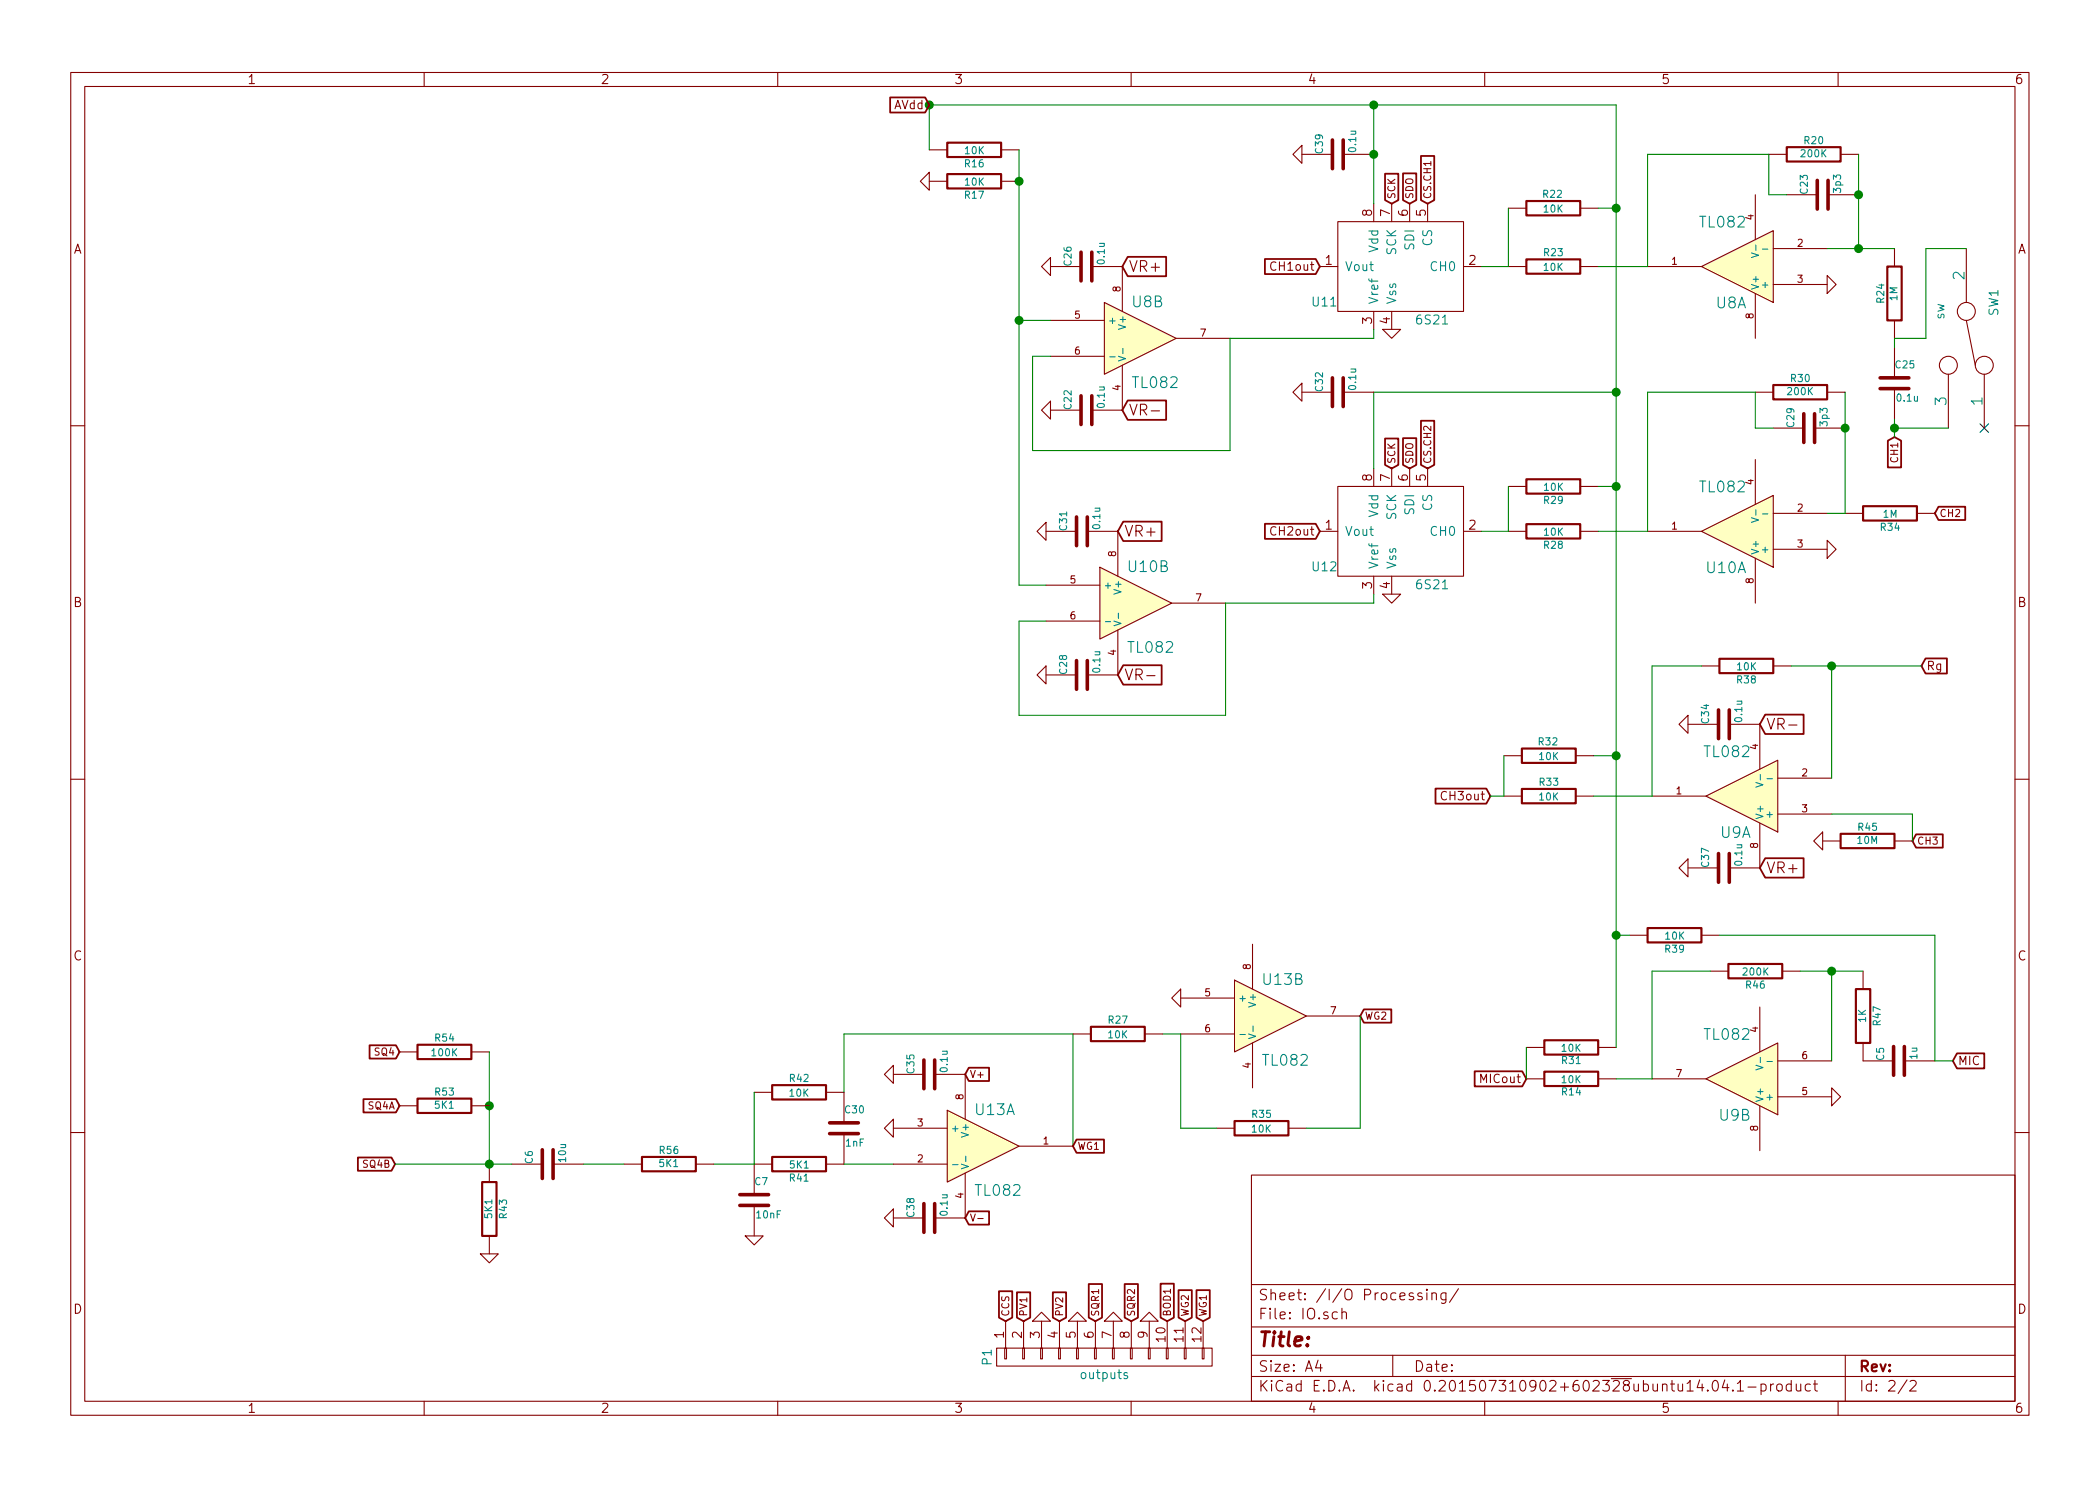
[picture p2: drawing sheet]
EESchema Schematic File Version 2
LIBS:proto1-rescue
LIBS:power
LIBS:device
LIBS:transistors
LIBS:linear
LIBS:regul
LIBS:74xx
LIBS:cmos4000
LIBS:adc-dac
LIBS:memory
LIBS:xilinx
LIBS:microcontrollers
LIBS:dsp
LIBS:microchip
LIBS:analog_switches
LIBS:motorola
LIBS:texas
LIBS:intel
LIBS:audio
LIBS:interface
LIBS:digital-audio
LIBS:philips
LIBS:display
LIBS:cypress
LIBS:siliconi
LIBS:opto
LIBS:atmel
LIBS:contrib
LIBS:valves
LIBS:proto1
LIBS:conn
LIBS:proto1-cache
EELAYER 25 0
EELAYER END
$Descr A4 11693 8268
encoding utf-8
Sheet 2 2
Title ""
Date ""
Rev ""
Comp ""
Comment1 ""
Comment2 ""
Comment3 ""
Comment4 ""
$EndDescr
$Comp
L R-RESCUE-proto1 R30
U 1 1
P 10025 2175
F 0 "R30" V 10105 2175 40  0000 C CNN
F 1 "200K" V 10032 2176 40  0000 C CNN
F 2 "MyLib:R_0805" V 9955 2175 30  0001 C CNN
F 3 "" H 10025 2175 30  0000 C CNN
	1    10025 2175
	0    -1   -1   0   
$EndComp
$Comp
L R-RESCUE-proto1 R34
U 1 1
P 10525 2850
F 0 "R34" V 10605 2850 40  0000 C CNN
F 1 "1M" V 10532 2851 40  0000 C CNN
F 2 "MyLib:R_0805" V 10455 2850 30  0001 C CNN
F 3 "" H 10525 2850 30  0000 C CNN
	1    10525 2850
	0    1    1    0   
$EndComp
$Comp
L GND-RESCUE-proto1 #PWR068
U 1 1
P 10175 3050
F 0 "#PWR068" H 10175 3050 30  0001 C CNN
F 1 "GND" H 10175 2980 30  0001 C CNN
F 2 "" H 10175 3050 60  0000 C CNN
F 3 "" H 10175 3050 60  0000 C CNN
	1    10175 3050
	0    -1   -1   0   
$EndComp
$Comp
L R-RESCUE-proto1 R32
U 1 1
P 8625 4200
F 0 "R32" V 8550 4205 40  0000 C CNN
F 1 "10K" V 8632 4201 40  0000 C CNN
F 2 "MyLib:R_0805" V 8555 4200 30  0001 C CNN
F 3 "" H 8625 4200 30  0000 C CNN
	1    8625 4200
	0    -1   1    0   
$EndComp
$Comp
L R-RESCUE-proto1 R33
U 1 1
P 8625 4425
F 0 "R33" V 8550 4425 40  0000 C CNN
F 1 "10K" V 8632 4426 40  0000 C CNN
F 2 "MyLib:R_0805" V 8555 4425 30  0001 C CNN
F 3 "" H 8625 4425 30  0000 C CNN
	1    8625 4425
	0    -1   1    0   
$EndComp
$Comp
L GND-RESCUE-proto1 #PWR069
U 1 1
P 5825 3750
F 0 "#PWR069" H 5825 3750 30  0001 C CNN
F 1 "GND" H 5825 3680 30  0001 C CNN
F 2 "" H 5825 3750 60  0000 C CNN
F 3 "" H 5825 3750 60  0000 C CNN
	1    5825 3750
	0    1    1    0   
$EndComp
$Comp
L GND-RESCUE-proto1 #PWR070
U 1 1
P 5825 2950
F 0 "#PWR070" H 5825 2950 30  0001 C CNN
F 1 "GND" H 5825 2880 30  0001 C CNN
F 2 "" H 5825 2950 60  0000 C CNN
F 3 "" H 5825 2950 60  0000 C CNN
	1    5825 2950
	0    1    1    0   
$EndComp
$Comp
L C-RESCUE-proto1 C29
U 1 1
P 10075 2375
AR Path="/5441D502" Ref="C29"  Part="1" 
AR Path="/54260FB5/5441D502" Ref="C29"  Part="1" 
F 0 "C29" H 10075 2475 40  0000 L CNN
F 1 "3p3" H 10081 2290 40  0000 L CNN
F 2 "MyLib:C_0805" H 10113 2225 30  0001 C CNN
F 3 "" H 10075 2375 60  0000 C CNN
	1    10075 2375
	0    -1   -1   0   
$EndComp
$Comp
L TL082 U10
U 1 1
P 9675 2950
F 0 "U10" H 9625 3150 60  0000 L CNN
F 1 "TL082" H 9625 2700 60  0000 L CNN
F 2 "MyLib:SOIC-8_3.9x4.9mm_Pitch1.27mm" H 9675 2950 60  0001 C CNN
F 3 "" H 9675 2950 60  0000 C CNN
	1    9675 2950
	-1   0    0    1   
$EndComp
$Comp
L C-RESCUE-proto1 C28
U 1 1
P 6025 3750
AR Path="/54474AA7" Ref="C28"  Part="1" 
AR Path="/54260FB5/54474AA7" Ref="C28"  Part="1" 
F 0 "C28" H 6025 3850 40  0000 L CNN
F 1 "0.1u" H 6031 3665 40  0000 L CNN
F 2 "MyLib:C_0805" H 6063 3600 30  0001 C CNN
F 3 "" H 6025 3750 60  0000 C CNN
	1    6025 3750
	0    -1   -1   0   
$EndComp
$Comp
L C-RESCUE-proto1 C31
U 1 1
P 6025 2950
AR Path="/5448A954" Ref="C31"  Part="1" 
AR Path="/54260FB5/5448A954" Ref="C31"  Part="1" 
F 0 "C31" H 6025 3050 40  0000 L CNN
F 1 "0.1u" H 6031 2865 40  0000 L CNN
F 2 "MyLib:C_0805" H 6063 2800 30  0001 C CNN
F 3 "" H 6025 2950 60  0000 C CNN
	1    6025 2950
	0    -1   -1   0   
$EndComp
$Comp
L TL082 U10
U 2 1
P 6325 3350
F 0 "U10" H 6275 3550 60  0000 L CNN
F 1 "TL082" H 6275 3100 60  0000 L CNN
F 2 "MyLib:SOIC-8_3.9x4.9mm_Pitch1.27mm" H 6325 3350 60  0001 C CNN
F 3 "" H 6325 3350 60  0000 C CNN
	2    6325 3350
	1    0    0    -1  
$EndComp
Text GLabel 5700 7350 1    40   Input ~ 0
PV1
Text GLabel 5900 7350 1    40   Input ~ 0
PV2
$Comp
L C-RESCUE-proto1 C7
U 1 1
P 4200 6675
AR Path="/55638F6F" Ref="C7"  Part="1" 
AR Path="/54260FB5/55638F6F" Ref="C7"  Part="1" 
F 0 "C7" H 4200 6775 40  0000 L CNN
F 1 "10nF" H 4206 6590 40  0000 L CNN
F 2 "MyLib:C_0805" H 4238 6525 30  0001 C CNN
F 3 "" H 4200 6675 60  0000 C CNN
	1    4200 6675
	1    0    0    -1  
$EndComp
$Comp
L C-RESCUE-proto1 C6
U 1 1
P 3050 6475
AR Path="/5563B5F7" Ref="C6"  Part="1" 
AR Path="/54260FB5/5563B5F7" Ref="C6"  Part="1" 
F 0 "C6" H 3050 6575 40  0000 L CNN
F 1 "10u" H 3056 6390 40  0000 L CNN
F 2 "MyLib:C_0805" H 3088 6325 30  0001 C CNN
F 3 "" H 3050 6475 60  0000 C CNN
	1    3050 6475
	0    -1   -1   0   
$EndComp
$Comp
L C-RESCUE-proto1 C35
U 1 1
P 5175 5975
AR Path="/5563C456" Ref="C35"  Part="1" 
AR Path="/54260FB5/5563C456" Ref="C35"  Part="1" 
F 0 "C35" H 5175 6075 40  0000 L CNN
F 1 "0.1u" H 5181 5890 40  0000 L CNN
F 2 "MyLib:C_0805" H 5213 5825 30  0001 C CNN
F 3 "" H 5175 5975 60  0000 C CNN
	1    5175 5975
	0    -1   -1   0   
$EndComp
Text GLabel 5375 5975 2    40   Input ~ 0
V+
Text GLabel 5375 6775 2    40   Input ~ 0
V-
$Comp
L R-RESCUE-proto1 R28
U 1 1
P 8650 2950
F 0 "R28" V 8730 2950 40  0000 C CNN
F 1 "10K" V 8657 2951 40  0000 C CNN
F 2 "MyLib:R_0805" V 8580 2950 30  0001 C CNN
F 3 "" H 8650 2950 30  0000 C CNN
	1    8650 2950
	0    1    1    0   
$EndComp
$Comp
L R-RESCUE-proto1 R29
U 1 1
P 8650 2700
F 0 "R29" V 8730 2700 40  0000 C CNN
F 1 "10K" V 8657 2701 40  0000 C CNN
F 2 "MyLib:R_0805" V 8580 2700 30  0001 C CNN
F 3 "" H 8650 2700 30  0000 C CNN
	1    8650 2700
	0    1    1    0   
$EndComp
$Comp
L R-RESCUE-proto1 R20
U 1 1
P 10100 850
F 0 "R20" V 10180 850 40  0000 C CNN
F 1 "200K" V 10107 851 40  0000 C CNN
F 2 "MyLib:R_0805" V 10030 850 30  0001 C CNN
F 3 "" H 10100 850 30  0000 C CNN
	1    10100 850 
	0    -1   -1   0   
$EndComp
$Comp
L R-RESCUE-proto1 R24
U 1 1
P 10550 1625
F 0 "R24" V 10630 1625 40  0000 C CNN
F 1 "1M" V 10557 1626 40  0000 C CNN
F 2 "MyLib:R_0805" V 10480 1625 30  0001 C CNN
F 3 "" H 10550 1625 30  0000 C CNN
	1    10550 1625
	-1   0    0    1   
$EndComp
$Comp
L GND-RESCUE-proto1 #PWR071
U 1 1
P 10175 1575
F 0 "#PWR071" H 10175 1575 30  0001 C CNN
F 1 "GND" H 10175 1505 30  0001 C CNN
F 2 "" H 10175 1575 60  0000 C CNN
F 3 "" H 10175 1575 60  0000 C CNN
	1    10175 1575
	0    -1   -1   0   
$EndComp
Text GLabel 7350 1475 0    47   Input ~ 0
CH1out
$Comp
L R-RESCUE-proto1 R22
U 1 1
P 8650 1150
F 0 "R22" V 8575 1155 40  0000 C CNN
F 1 "10K" V 8657 1151 40  0000 C CNN
F 2 "MyLib:R_0805" V 8580 1150 30  0001 C CNN
F 3 "" H 8650 1150 30  0000 C CNN
	1    8650 1150
	0    -1   1    0   
$EndComp
$Comp
L R-RESCUE-proto1 R23
U 1 1
P 8650 1475
F 0 "R23" V 8575 1475 40  0000 C CNN
F 1 "10K" V 8657 1476 40  0000 C CNN
F 2 "MyLib:R_0805" V 8580 1475 30  0001 C CNN
F 3 "" H 8650 1475 30  0000 C CNN
	1    8650 1475
	0    -1   1    0   
$EndComp
$Comp
L GND-RESCUE-proto1 #PWR072
U 1 1
P 5850 2275
F 0 "#PWR072" H 5850 2275 30  0001 C CNN
F 1 "GND" H 5850 2205 30  0001 C CNN
F 2 "" H 5850 2275 60  0000 C CNN
F 3 "" H 5850 2275 60  0000 C CNN
	1    5850 2275
	0    1    1    0   
$EndComp
$Comp
L GND-RESCUE-proto1 #PWR073
U 1 1
P 5850 1475
F 0 "#PWR073" H 5850 1475 30  0001 C CNN
F 1 "GND" H 5850 1405 30  0001 C CNN
F 2 "" H 5850 1475 60  0000 C CNN
F 3 "" H 5850 1475 60  0000 C CNN
	1    5850 1475
	0    1    1    0   
$EndComp
$Comp
L C-RESCUE-proto1 C23
U 1 1
P 10150 1075
AR Path="/55B7C49A" Ref="C23"  Part="1" 
AR Path="/54260FB5/55B7C49A" Ref="C23"  Part="1" 
F 0 "C23" H 10150 1175 40  0000 L CNN
F 1 "3p3" H 10156 990 40  0000 L CNN
F 2 "MyLib:C_0805" H 10188 925 30  0001 C CNN
F 3 "" H 10150 1075 60  0000 C CNN
	1    10150 1075
	0    -1   -1   0   
$EndComp
$Comp
L TL082 U8
U 1 1
P 9675 1475
F 0 "U8" H 9625 1675 60  0000 L CNN
F 1 "TL082" H 9625 1225 60  0000 L CNN
F 2 "MyLib:SOIC-8_3.9x4.9mm_Pitch1.27mm" H 9675 1475 60  0001 C CNN
F 3 "" H 9675 1475 60  0000 C CNN
	1    9675 1475
	-1   0    0    1   
$EndComp
$Comp
L C-RESCUE-proto1 C22
U 1 1
P 6050 2275
AR Path="/55B7C4A8" Ref="C22"  Part="1" 
AR Path="/54260FB5/55B7C4A8" Ref="C22"  Part="1" 
F 0 "C22" H 6050 2375 40  0000 L CNN
F 1 "0.1u" H 6056 2190 40  0000 L CNN
F 2 "MyLib:C_0805" H 6088 2125 30  0001 C CNN
F 3 "" H 6050 2275 60  0000 C CNN
	1    6050 2275
	0    -1   -1   0   
$EndComp
$Comp
L C-RESCUE-proto1 C26
U 1 1
P 6050 1475
AR Path="/55B7C4AF" Ref="C26"  Part="1" 
AR Path="/54260FB5/55B7C4AF" Ref="C26"  Part="1" 
F 0 "C26" H 6050 1575 40  0000 L CNN
F 1 "0.1u" H 6056 1390 40  0000 L CNN
F 2 "MyLib:C_0805" H 6088 1325 30  0001 C CNN
F 3 "" H 6050 1475 60  0000 C CNN
	1    6050 1475
	0    -1   -1   0   
$EndComp
$Comp
L TL082 U8
U 2 1
P 6350 1875
F 0 "U8" H 6300 2075 60  0000 L CNN
F 1 "TL082" H 6300 1625 60  0000 L CNN
F 2 "MyLib:SOIC-8_3.9x4.9mm_Pitch1.27mm" H 6350 1875 60  0001 C CNN
F 3 "" H 6350 1875 60  0000 C CNN
	2    6350 1875
	1    0    0    -1  
$EndComp
$Comp
L C-RESCUE-proto1 C25
U 1 1
P 10550 2125
AR Path="/55B7C4BF" Ref="C25"  Part="1" 
AR Path="/54260FB5/55B7C4BF" Ref="C25"  Part="1" 
F 0 "C25" H 10550 2225 40  0000 L CNN
F 1 "0.1u" H 10556 2040 40  0000 L CNN
F 2 "MyLib:C_0805" H 10588 1975 30  0001 C CNN
F 3 "" H 10550 2125 60  0000 C CNN
	1    10550 2125
	1    0    0    -1  
$EndComp
$Comp
L R-RESCUE-proto1 R16
U 1 1
P 5425 825
F 0 "R16" V 5505 825 40  0000 C CNN
F 1 "10K" V 5432 826 40  0000 C CNN
F 2 "MyLib:R_0805" V 5355 825 30  0001 C CNN
F 3 "" H 5425 825 30  0000 C CNN
	1    5425 825 
	0    1    1    0   
$EndComp
$Comp
L R-RESCUE-proto1 R17
U 1 1
P 5425 1000
F 0 "R17" V 5505 1000 40  0000 C CNN
F 1 "10K" V 5432 1001 40  0000 C CNN
F 2 "MyLib:R_0805" V 5355 1000 30  0001 C CNN
F 3 "" H 5425 1000 30  0000 C CNN
	1    5425 1000
	0    1    1    0   
$EndComp
$Comp
L R-RESCUE-proto1 R42
U 1 1
P 4450 6075
F 0 "R42" V 4375 6075 40  0000 C CNN
F 1 "10K" V 4457 6076 40  0000 C CNN
F 2 "MyLib:R_0805" V 4380 6075 30  0001 C CNN
F 3 "" H 4450 6075 30  0000 C CNN
	1    4450 6075
	0    -1   1    0   
$EndComp
$Comp
L R-RESCUE-proto1 R43
U 1 1
P 2725 6725
F 0 "R43" V 2650 6725 40  0000 C CNN
F 1 "5K1" V 2732 6726 40  0000 C CNN
F 2 "MyLib:R_0805" V 2655 6725 30  0001 C CNN
F 3 "" H 2725 6725 30  0000 C CNN
	1    2725 6725
	-1   0    0    -1  
$EndComp
$Comp
L C-RESCUE-proto1 C38
U 1 1
P 5175 6775
AR Path="/55B80C75" Ref="C38"  Part="1" 
AR Path="/54260FB5/55B80C75" Ref="C38"  Part="1" 
F 0 "C38" H 5175 6875 40  0000 L CNN
F 1 "0.1u" H 5181 6690 40  0000 L CNN
F 2 "MyLib:C_0805" H 5213 6625 30  0001 C CNN
F 3 "" H 5175 6775 60  0000 C CNN
	1    5175 6775
	0    -1   -1   0   
$EndComp
$Comp
L C-RESCUE-proto1 C30
U 1 1
P 4700 6275
AR Path="/55B80C8A" Ref="C30"  Part="1" 
AR Path="/54260FB5/55B80C8A" Ref="C30"  Part="1" 
F 0 "C30" H 4700 6375 40  0000 L CNN
F 1 "1nF" H 4706 6190 40  0000 L CNN
F 2 "MyLib:C_0805" H 4738 6125 30  0001 C CNN
F 3 "" H 4700 6275 60  0000 C CNN
	1    4700 6275
	1    0    0    -1  
$EndComp
Text GLabel 7950 1125 1    40   Input ~ 0
CS.CH1
$Comp
L GND-RESCUE-proto1 #PWR074
U 1 1
P 9400 4025
F 0 "#PWR074" H 9400 4025 30  0001 C CNN
F 1 "GND" H 9400 3955 30  0001 C CNN
F 2 "" H 9400 4025 60  0000 C CNN
F 3 "" H 9400 4025 60  0000 C CNN
	1    9400 4025
	0    1    1    0   
$EndComp
$Comp
L GND-RESCUE-proto1 #PWR075
U 1 1
P 9400 4825
F 0 "#PWR075" H 9400 4825 30  0001 C CNN
F 1 "GND" H 9400 4755 30  0001 C CNN
F 2 "" H 9400 4825 60  0000 C CNN
F 3 "" H 9400 4825 60  0000 C CNN
	1    9400 4825
	0    1    1    0   
$EndComp
$Comp
L TL082 U9
U 1 1
P 9700 4425
F 0 "U9" H 9650 4625 60  0000 L CNN
F 1 "TL082" H 9650 4175 60  0000 L CNN
F 2 "MyLib:SOIC-8_3.9x4.9mm_Pitch1.27mm" H 9700 4425 60  0001 C CNN
F 3 "" H 9700 4425 60  0000 C CNN
	1    9700 4425
	-1   0    0    1   
$EndComp
$Comp
L C-RESCUE-proto1 C34
U 1 1
P 9600 4025
AR Path="/55B8CB2D" Ref="C34"  Part="1" 
AR Path="/54260FB5/55B8CB2D" Ref="C34"  Part="1" 
F 0 "C34" H 9600 4125 40  0000 L CNN
F 1 "0.1u" H 9606 3940 40  0000 L CNN
F 2 "MyLib:C_0805" H 9638 3875 30  0001 C CNN
F 3 "" H 9600 4025 60  0000 C CNN
	1    9600 4025
	0    -1   -1   0   
$EndComp
$Comp
L C-RESCUE-proto1 C37
U 1 1
P 9600 4825
AR Path="/55B8CB34" Ref="C37"  Part="1" 
AR Path="/54260FB5/55B8CB34" Ref="C37"  Part="1" 
F 0 "C37" H 9600 4925 40  0000 L CNN
F 1 "0.1u" H 9606 4740 40  0000 L CNN
F 2 "MyLib:C_0805" H 9638 4675 30  0001 C CNN
F 3 "" H 9600 4825 60  0000 C CNN
	1    9600 4825
	0    -1   -1   0   
$EndComp
Text GLabel 9800 4025 2    60   Input ~ 0
VR-
$Comp
L TL082 U9
U 2 1
P 9700 6000
F 0 "U9" H 9650 6200 60  0000 L CNN
F 1 "TL082" H 9650 5750 60  0000 L CNN
F 2 "MyLib:SOIC-8_3.9x4.9mm_Pitch1.27mm" H 9700 6000 60  0001 C CNN
F 3 "" H 9700 6000 60  0000 C CNN
	2    9700 6000
	-1   0    0    1   
$EndComp
Text GLabel 9800 4825 2    60   Input ~ 0
VR+
$Comp
L R-RESCUE-proto1 R38
U 1 1
P 9725 3700
F 0 "R38" V 9805 3700 40  0000 C CNN
F 1 "10K" V 9732 3701 40  0000 C CNN
F 2 "MyLib:R_0805" V 9655 3700 30  0001 C CNN
F 3 "" H 9725 3700 30  0000 C CNN
	1    9725 3700
	0    1    1    0   
$EndComp
$Comp
L R-RESCUE-proto1 R39
U 1 1
P 9325 5200
F 0 "R39" V 9405 5200 40  0000 C CNN
F 1 "10K" V 9332 5201 40  0000 C CNN
F 2 "MyLib:R_0805" V 9255 5200 30  0001 C CNN
F 3 "" H 9325 5200 30  0000 C CNN
	1    9325 5200
	0    1    1    0   
$EndComp
$Comp
L R-RESCUE-proto1 R41
U 1 1
P 4450 6475
F 0 "R41" V 4530 6475 40  0000 C CNN
F 1 "5K1" V 4457 6476 40  0000 C CNN
F 2 "MyLib:R_0805" V 4380 6475 30  0001 C CNN
F 3 "" H 4450 6475 30  0000 C CNN
	1    4450 6475
	0    1    1    0   
$EndComp
Text GLabel 10700 3700 2    47   Input ~ 0
Rg
Text GLabel 8500 6000 0    47   Input ~ 0
MICout
$Comp
L R-RESCUE-proto1 R46
U 1 1
P 9775 5400
F 0 "R46" V 9855 5400 40  0000 C CNN
F 1 "200K" V 9782 5401 40  0000 C CNN
F 2 "MyLib:R_0805" V 9705 5400 30  0001 C CNN
F 3 "" H 9775 5400 30  0000 C CNN
	1    9775 5400
	0    1    1    0   
$EndComp
$Comp
L R-RESCUE-proto1 R14
U 1 1
P 8750 6000
F 0 "R14" V 8825 6000 40  0000 C CNN
F 1 "10K" V 8757 6001 40  0000 C CNN
F 2 "MyLib:R_0805" V 8680 6000 30  0001 C CNN
F 3 "" H 8750 6000 30  0000 C CNN
	1    8750 6000
	0    -1   1    0   
$EndComp
$Comp
L R-RESCUE-proto1 R31
U 1 1
P 8750 5825
F 0 "R31" V 8825 5825 40  0000 C CNN
F 1 "10K" V 8757 5826 40  0000 C CNN
F 2 "MyLib:R_0805" V 8680 5825 30  0001 C CNN
F 3 "" H 8750 5825 30  0000 C CNN
	1    8750 5825
	0    -1   1    0   
$EndComp
$Comp
L R-RESCUE-proto1 R45
U 1 1
P 10400 4675
F 0 "R45" V 10480 4675 40  0000 C CNN
F 1 "10M" V 10407 4676 40  0000 C CNN
F 2 "MyLib:R_0805" V 10330 4675 30  0001 C CNN
F 3 "" H 10400 4675 30  0000 C CNN
	1    10400 4675
	0    -1   -1   0   
$EndComp
$Comp
L GND-RESCUE-proto1 #PWR076
U 1 1
P 10200 6100
F 0 "#PWR076" H 10200 6100 30  0001 C CNN
F 1 "GND" H 10200 6030 30  0001 C CNN
F 2 "" H 10200 6100 60  0000 C CNN
F 3 "" H 10200 6100 60  0000 C CNN
	1    10200 6100
	0    -1   -1   0   
$EndComp
Text GLabel 6250 1475 2    60   Input ~ 0
VR+
Text GLabel 6250 2275 2    60   Input ~ 0
VR-
Text GLabel 6225 2950 2    60   Input ~ 0
VR+
Text GLabel 6225 3750 2    60   Input ~ 0
VR-
Text GLabel 8300 4425 0    47   Input ~ 0
CH3out
$Comp
L R-RESCUE-proto1 R47
U 1 1
P 10375 5650
F 0 "R47" V 10300 5650 40  0000 C CNN
F 1 "1K" V 10382 5651 40  0000 C CNN
F 2 "MyLib:R_0805" V 10305 5650 30  0001 C CNN
F 3 "" H 10375 5650 30  0000 C CNN
	1    10375 5650
	-1   0    0    -1  
$EndComp
$Comp
L C-RESCUE-proto1 C43
U 1 1
P 10575 5900
AR Path="/55BDB54C" Ref="C43"  Part="1" 
AR Path="/54260FB5/55BDB54C" Ref="C5"  Part="1" 
F 0 "C5" H 10575 6000 40  0000 L CNN
F 1 "1u" H 10581 5815 40  0000 L CNN
F 2 "MyLib:C_0805" H 10613 5750 30  0001 C CNN
F 3 "" H 10575 5900 60  0000 C CNN
	1    10575 5900
	0    -1   -1   0   
$EndComp
Text GLabel 10875 5900 2    47   Input ~ 0
MIC
$Comp
L GND-RESCUE-proto1 #PWR077
U 1 1
P 10150 4675
F 0 "#PWR077" H 10150 4675 30  0001 C CNN
F 1 "GND" H 10150 4605 30  0001 C CNN
F 2 "" H 10150 4675 60  0000 C CNN
F 3 "" H 10150 4675 60  0000 C CNN
	1    10150 4675
	0    1    1    0   
$EndComp
$Comp
L TL082 U13
U 2 1
P 7075 5650
F 0 "U13" H 7025 5850 60  0000 L CNN
F 1 "TL082" H 7025 5400 60  0000 L CNN
F 2 "MyLib:SOIC-8_3.9x4.9mm_Pitch1.27mm" H 7075 5650 60  0001 C CNN
F 3 "" H 7075 5650 60  0000 C CNN
	2    7075 5650
	1    0    0    -1  
$EndComp
Text GLabel 2225 5850 0    40   Input ~ 0
SQ4
$Comp
L GND-RESCUE-proto1 #PWR078
U 1 1
P 4200 6875
F 0 "#PWR078" H 4200 6875 30  0001 C CNN
F 1 "GND" H 4200 6805 30  0001 C CNN
F 2 "" H 4200 6875 60  0000 C CNN
F 3 "" H 4200 6875 60  0000 C CNN
	1    4200 6875
	1    0    0    -1  
$EndComp
$Comp
L GND-RESCUE-proto1 #PWR079
U 1 1
P 4975 6275
F 0 "#PWR079" H 4975 6275 30  0001 C CNN
F 1 "GND" H 4975 6205 30  0001 C CNN
F 2 "" H 4975 6275 60  0000 C CNN
F 3 "" H 4975 6275 60  0000 C CNN
	1    4975 6275
	0    1    1    0   
$EndComp
$Comp
L GND-RESCUE-proto1 #PWR080
U 1 1
P 4975 6775
F 0 "#PWR080" H 4975 6775 30  0001 C CNN
F 1 "GND" H 4975 6705 30  0001 C CNN
F 2 "" H 4975 6775 60  0000 C CNN
F 3 "" H 4975 6775 60  0000 C CNN
	1    4975 6775
	0    1    1    0   
$EndComp
$Comp
L GND-RESCUE-proto1 #PWR081
U 1 1
P 4975 5975
F 0 "#PWR081" H 4975 5975 30  0001 C CNN
F 1 "GND" H 4975 5905 30  0001 C CNN
F 2 "" H 4975 5975 60  0000 C CNN
F 3 "" H 4975 5975 60  0000 C CNN
	1    4975 5975
	0    1    1    0   
$EndComp
Text GLabel 10650 4675 2    40   Input ~ 0
CH3
Text GLabel 10775 2850 2    40   Input ~ 0
CH2
Text GLabel 10550 2425 3    40   Input ~ 0
CH1
$Comp
L MCP6S21A U11
U 1 1
P 7800 1475
F 0 "U11" H 7375 1275 50  0000 C CNN
F 1 "6S21" H 7975 1175 50  0000 C CNN
F 2 "MyLib:SOIC-8_3.9x4.9mm_Pitch1.27mm" H 7950 1275 50  0001 C CNN
F 3 "DOCUMENTATION" H 7800 1875 50  0001 C CNN
	1    7800 1475
	1    0    0    -1  
$EndComp
$Comp
L GND-RESCUE-proto1 #PWR082
U 1 1
P 5175 1000
F 0 "#PWR082" H 5175 1000 30  0001 C CNN
F 1 "GND" H 5175 930 30  0001 C CNN
F 2 "" H 5175 1000 60  0000 C CNN
F 3 "" H 5175 1000 60  0000 C CNN
	1    5175 1000
	0    1    1    0   
$EndComp
$Comp
L GND-RESCUE-proto1 #PWR083
U 1 1
P 7750 1825
F 0 "#PWR083" H 7750 1825 30  0001 C CNN
F 1 "GND" H 7750 1755 30  0001 C CNN
F 2 "" H 7750 1825 60  0000 C CNN
F 3 "" H 7750 1825 60  0000 C CNN
	1    7750 1825
	1    0    0    -1  
$EndComp
Text GLabel 7850 1125 1    40   Input ~ 0
SDO
Text GLabel 7750 1125 1    40   Input ~ 0
SCK
Text GLabel 7350 2950 0    47   Input ~ 0
CH2out
Text GLabel 7950 2600 1    40   Input ~ 0
CS.CH2
$Comp
L MCP6S21A U12
U 1 1
P 7800 2950
F 0 "U12" H 7375 2750 50  0000 C CNN
F 1 "6S21" H 7975 2650 50  0000 C CNN
F 2 "MyLib:SOIC-8_3.9x4.9mm_Pitch1.27mm" H 7950 2750 50  0001 C CNN
F 3 "DOCUMENTATION" H 7800 3350 50  0001 C CNN
	1    7800 2950
	1    0    0    -1  
$EndComp
$Comp
L GND-RESCUE-proto1 #PWR084
U 1 1
P 7750 3300
F 0 "#PWR084" H 7750 3300 30  0001 C CNN
F 1 "GND" H 7750 3230 30  0001 C CNN
F 2 "" H 7750 3300 60  0000 C CNN
F 3 "" H 7750 3300 60  0000 C CNN
	1    7750 3300
	1    0    0    -1  
$EndComp
Text GLabel 7850 2600 1    40   Input ~ 0
SDO
Text GLabel 7750 2600 1    40   Input ~ 0
SCK
Wire Wire Line
	8875 4425 9200 4425
Wire Wire Line
	8375 4200 8375 4425
Wire Wire Line
	8375 4425 8300 4425
Wire Wire Line
	9475 3700 9200 3700
Wire Wire Line
	9200 3700 9200 4425
Wire Wire Line
	10200 3700 10200 4325
Wire Wire Line
	9975 3700 10700 3700
Wire Wire Line
	9525 5400 9200 5400
Wire Wire Line
	10025 5400 10375 5400
Wire Wire Line
	10200 5400 10200 5900
Wire Wire Line
	9175 2950 9175 2175
Wire Wire Line
	9175 2175 9775 2175
Wire Wire Line
	9875 2375 9775 2375
Wire Wire Line
	9775 2375 9775 2175
Wire Wire Line
	10275 2850 10175 2850
Wire Wire Line
	10275 2175 10275 2850
Connection ~ 10275 2375
Wire Wire Line
	10350 850  10350 1375
Connection ~ 10350 1075
Wire Wire Line
	9850 850  9175 850 
Wire Wire Line
	9175 850  9175 1475
Wire Wire Line
	9850 1075 9850 850 
Wire Wire Line
	9950 1075 9850 1075
Wire Wire Line
	10650 4525 10650 4675
Wire Wire Line
	10650 4525 10200 4525
Connection ~ 10200 5400
Wire Wire Line
	10775 5900 10875 5900
Wire Wire Line
	8500 5825 8500 6000
Wire Wire Line
	4200 6075 4200 6475
Wire Wire Line
	4700 6475 4975 6475
Wire Wire Line
	4700 6075 4700 5750
Wire Wire Line
	4700 5750 5975 5750
Wire Wire Line
	5175 825  5175 575 
Connection ~ 5175 575 
Wire Wire Line
	5675 825  5675 3250
Wire Wire Line
	5675 1775 5850 1775
Connection ~ 5675 1000
Wire Wire Line
	8900 1150 9000 1150
Connection ~ 9000 1150
Wire Wire Line
	9175 1475 8900 1475
Wire Wire Line
	8400 1475 8250 1475
Wire Wire Line
	8400 1150 8400 1475
Wire Wire Line
	6850 1875 7650 1875
Wire Wire Line
	7650 1875 7650 1825
Wire Wire Line
	7650 1125 7650 575 
Connection ~ 7650 575 
Wire Wire Line
	6825 3350 7650 3350
Wire Wire Line
	7650 3350 7650 3300
Wire Wire Line
	8900 2950 9175 2950
Wire Wire Line
	8400 2950 8250 2950
Wire Wire Line
	8400 2950 8400 2700
Wire Wire Line
	8900 2700 9000 2700
Connection ~ 9000 2700
Wire Wire Line
	7650 2175 9000 2175
Connection ~ 9000 2175
Wire Wire Line
	5675 3250 5825 3250
Connection ~ 5675 1775
Wire Wire Line
	7650 2600 7650 2175
Wire Wire Line
	9200 6000 9000 6000
Wire Wire Line
	9200 5400 9200 6000
Wire Wire Line
	9000 575  9000 5825
Wire Wire Line
	9075 5200 9000 5200
Connection ~ 9000 5200
Wire Wire Line
	9575 5200 10775 5200
Wire Wire Line
	10775 5200 10775 5900
Wire Wire Line
	8875 4200 9000 4200
Connection ~ 9000 4200
Text GLabel 6700 7350 1    40   Input ~ 0
WG1
Connection ~ 10200 3700
Wire Wire Line
	5975 5750 5975 6375
Text GLabel 5975 6375 2    40   Input ~ 0
WG1
$Comp
L GND-RESCUE-proto1 #PWR085
U 1 1
P 5800 7350
F 0 "#PWR085" H 5800 7350 30  0001 C CNN
F 1 "GND" H 5800 7280 30  0001 C CNN
F 2 "" H 5800 7350 60  0000 C CNN
F 3 "" H 5800 7350 60  0000 C CNN
	1    5800 7350
	1    0    0    1   
$EndComp
$Comp
L GND-RESCUE-proto1 #PWR086
U 1 1
P 6200 7350
F 0 "#PWR086" H 6200 7350 30  0001 C CNN
F 1 "GND" H 6200 7280 30  0001 C CNN
F 2 "" H 6200 7350 60  0000 C CNN
F 3 "" H 6200 7350 60  0000 C CNN
	1    6200 7350
	1    0    0    1   
$EndComp
Text GLabel 6600 7350 1    40   Input ~ 0
WG2
$Comp
L C-RESCUE-proto1 C32
U 1 1
P 7450 2175
F 0 "C32" H 7450 2275 40  0000 L CNN
F 1 "0.1u" H 7456 2090 40  0000 L CNN
F 2 "MyLib:C_0805" H 7488 2025 30  0001 C CNN
F 3 "" H 7450 2175 60  0000 C CNN
	1    7450 2175
	0    -1   -1   0   
$EndComp
$Comp
L GND-RESCUE-proto1 #PWR087
U 1 1
P 7250 2175
F 0 "#PWR087" H 7250 2175 30  0001 C CNN
F 1 "GND" H 7250 2105 30  0001 C CNN
F 2 "" H 7250 2175 60  0000 C CNN
F 3 "" H 7250 2175 60  0000 C CNN
	1    7250 2175
	0    1    1    0   
$EndComp
$Comp
L C-RESCUE-proto1 C39
U 1 1
P 7450 850
F 0 "C39" H 7450 950 40  0000 L CNN
F 1 "0.1u" H 7456 765 40  0000 L CNN
F 2 "MyLib:C_0805" H 7488 700 30  0001 C CNN
F 3 "" H 7450 850 60  0000 C CNN
	1    7450 850 
	0    -1   -1   0   
$EndComp
$Comp
L GND-RESCUE-proto1 #PWR088
U 1 1
P 7250 850
F 0 "#PWR088" H 7250 850 30  0001 C CNN
F 1 "GND" H 7250 780 30  0001 C CNN
F 2 "" H 7250 850 60  0000 C CNN
F 3 "" H 7250 850 60  0000 C CNN
	1    7250 850 
	0    1    1    0   
$EndComp
Connection ~ 7650 850 
Wire Wire Line
	5850 1975 5750 1975
Wire Wire Line
	5750 1975 5750 2500
Wire Wire Line
	5750 2500 6850 2500
Wire Wire Line
	6850 2500 6850 1875
Wire Wire Line
	5825 3450 5675 3450
Wire Wire Line
	5675 3450 5675 3975
Wire Wire Line
	5675 3975 6825 3975
Wire Wire Line
	6825 3975 6825 3350
Text GLabel 6500 7350 1    40   Input ~ 0
BOD1
$Comp
L GND-RESCUE-proto1 #PWR089
U 1 1
P 6000 7350
F 0 "#PWR089" H 6000 7350 30  0001 C CNN
F 1 "GND" H 6000 7280 30  0001 C CNN
F 2 "" H 6000 7350 60  0000 C CNN
F 3 "" H 6000 7350 60  0000 C CNN
	1    6000 7350
	1    0    0    1   
$EndComp
$Comp
L GND-RESCUE-proto1 #PWR090
U 1 1
P 6400 7350
F 0 "#PWR090" H 6400 7350 30  0001 C CNN
F 1 "GND" H 6400 7280 30  0001 C CNN
F 2 "" H 6400 7350 60  0000 C CNN
F 3 "" H 6400 7350 60  0000 C CNN
	1    6400 7350
	1    0    0    1   
$EndComp
Text GLabel 6100 7350 1    40   Input ~ 0
SQR1
$Comp
L SWITCH_INV SW1
U 1 1
P 10950 1875
F 0 "SW1" H 10750 2025 50  0000 C CNN
F 1 "sw" H 10800 1725 50  0000 C CNN
F 2 "MyLib:mySwitch-3way" H 10950 1875 60  0001 C CNN
F 3 "" H 10950 1875 60  0000 C CNN
	1    10950 1875
	0    1    1    0   
$EndComp
Connection ~ 10350 1375
Wire Wire Line
	10550 2425 10550 2325
Wire Wire Line
	10850 2375 10550 2375
Connection ~ 10550 2375
NoConn ~ 11050 2375
Wire Wire Line
	10175 1375 10550 1375
Wire Wire Line
	10550 1925 10550 1875
Wire Wire Line
	10550 1875 10725 1875
Wire Wire Line
	10725 1875 10725 1375
Wire Wire Line
	10725 1375 10950 1375
Wire Wire Line
	5175 575  9000 575 
Text GLabel 5175 575  0    47   Input ~ 0
AVdd
$Comp
L CONN_01X12 P1
U 1 1
P 6150 7550
F 0 "P1" H 6150 8200 50  0000 C CNN
F 1 "outputs" V 6250 7550 50  0000 C CNN
F 2 "MyLib:speaker-header-14-small" H 6150 7550 60  0001 C CNN
F 3 "" H 6150 7550 60  0000 C CNN
	1    6150 7550
	0    -1   1    0   
$EndComp
$Comp
L TL082 U13
U 1 1
P 5475 6375
F 0 "U13" H 5425 6575 60  0000 L CNN
F 1 "TL082" H 5425 6125 60  0000 L CNN
F 2 "MyLib:SOIC-8_3.9x4.9mm_Pitch1.27mm" H 5475 6375 60  0001 C CNN
F 3 "" H 5475 6375 60  0000 C CNN
	1    5475 6375
	1    0    0    -1  
$EndComp
$Comp
L R-RESCUE-proto1 R27
U 1 1
P 6225 5750
F 0 "R27" V 6150 5750 40  0000 C CNN
F 1 "10K" V 6232 5751 40  0000 C CNN
F 2 "MyLib:R_0805" V 6155 5750 30  0001 C CNN
F 3 "" H 6225 5750 30  0000 C CNN
	1    6225 5750
	0    -1   1    0   
$EndComp
$Comp
L R-RESCUE-proto1 R35
U 1 1
P 7025 6275
F 0 "R35" V 6950 6275 40  0000 C CNN
F 1 "10K" V 7032 6276 40  0000 C CNN
F 2 "MyLib:R_0805" V 6955 6275 30  0001 C CNN
F 3 "" H 7025 6275 30  0000 C CNN
	1    7025 6275
	0    -1   1    0   
$EndComp
$Comp
L GND-RESCUE-proto1 #PWR091
U 1 1
P 6575 5550
F 0 "#PWR091" H 6575 5550 30  0001 C CNN
F 1 "GND" H 6575 5480 30  0001 C CNN
F 2 "" H 6575 5550 60  0000 C CNN
F 3 "" H 6575 5550 60  0000 C CNN
	1    6575 5550
	0    1    1    0   
$EndComp
Text GLabel 7575 5650 2    40   Input ~ 0
WG2
Text GLabel 5600 7350 1    40   Input ~ 0
CCS
Wire Wire Line
	6575 5750 6575 6275
Wire Wire Line
	6575 6275 6775 6275
Wire Wire Line
	7575 5650 7575 6275
Wire Wire Line
	7575 6275 7275 6275
Wire Wire Line
	6475 5750 6575 5750
Text GLabel 6300 7350 1    40   Input ~ 0
SQR2
Text GLabel 2225 6150 0    40   Input ~ 0
SQ4A
Text GLabel 2200 6475 0    40   Input ~ 0
SQ4B
Wire Wire Line
	4200 6475 3975 6475
$Comp
L R-RESCUE-proto1 R54
U 1 1
P 2475 5850
F 0 "R54" V 2400 5850 40  0000 C CNN
F 1 "100K" V 2482 5851 40  0000 C CNN
F 2 "MyLib:R_0805" V 2405 5850 30  0001 C CNN
F 3 "" H 2475 5850 30  0000 C CNN
	1    2475 5850
	0    -1   1    0   
$EndComp
Wire Wire Line
	2850 6475 2200 6475
$Comp
L GND-RESCUE-proto1 #PWR092
U 1 1
P 2725 6975
F 0 "#PWR092" H 2725 6975 30  0001 C CNN
F 1 "GND" H 2725 6905 30  0001 C CNN
F 2 "" H 2725 6975 60  0000 C CNN
F 3 "" H 2725 6975 60  0000 C CNN
	1    2725 6975
	1    0    0    -1  
$EndComp
Connection ~ 2725 6475
Wire Wire Line
	2725 5850 2725 6475
Connection ~ 2725 6150
$Comp
L R-RESCUE-proto1 R53
U 1 1
P 2475 6150
F 0 "R53" V 2555 6150 40  0000 C CNN
F 1 "5K1" V 2482 6151 40  0000 C CNN
F 2 "MyLib:R_0805" V 2405 6150 30  0001 C CNN
F 3 "" H 2475 6150 30  0000 C CNN
	1    2475 6150
	0    -1   -1   0   
$EndComp
$Comp
L R-RESCUE-proto1 R56
U 1 1
P 3725 6475
F 0 "R56" V 3805 6475 40  0000 C CNN
F 1 "5K1" V 3732 6476 40  0000 C CNN
F 2 "MyLib:R_0805" V 3655 6475 30  0001 C CNN
F 3 "" H 3725 6475 30  0000 C CNN
	1    3725 6475
	0    -1   -1   0   
$EndComp
Wire Wire Line
	3250 6475 3475 6475
$EndSCHEMATC
